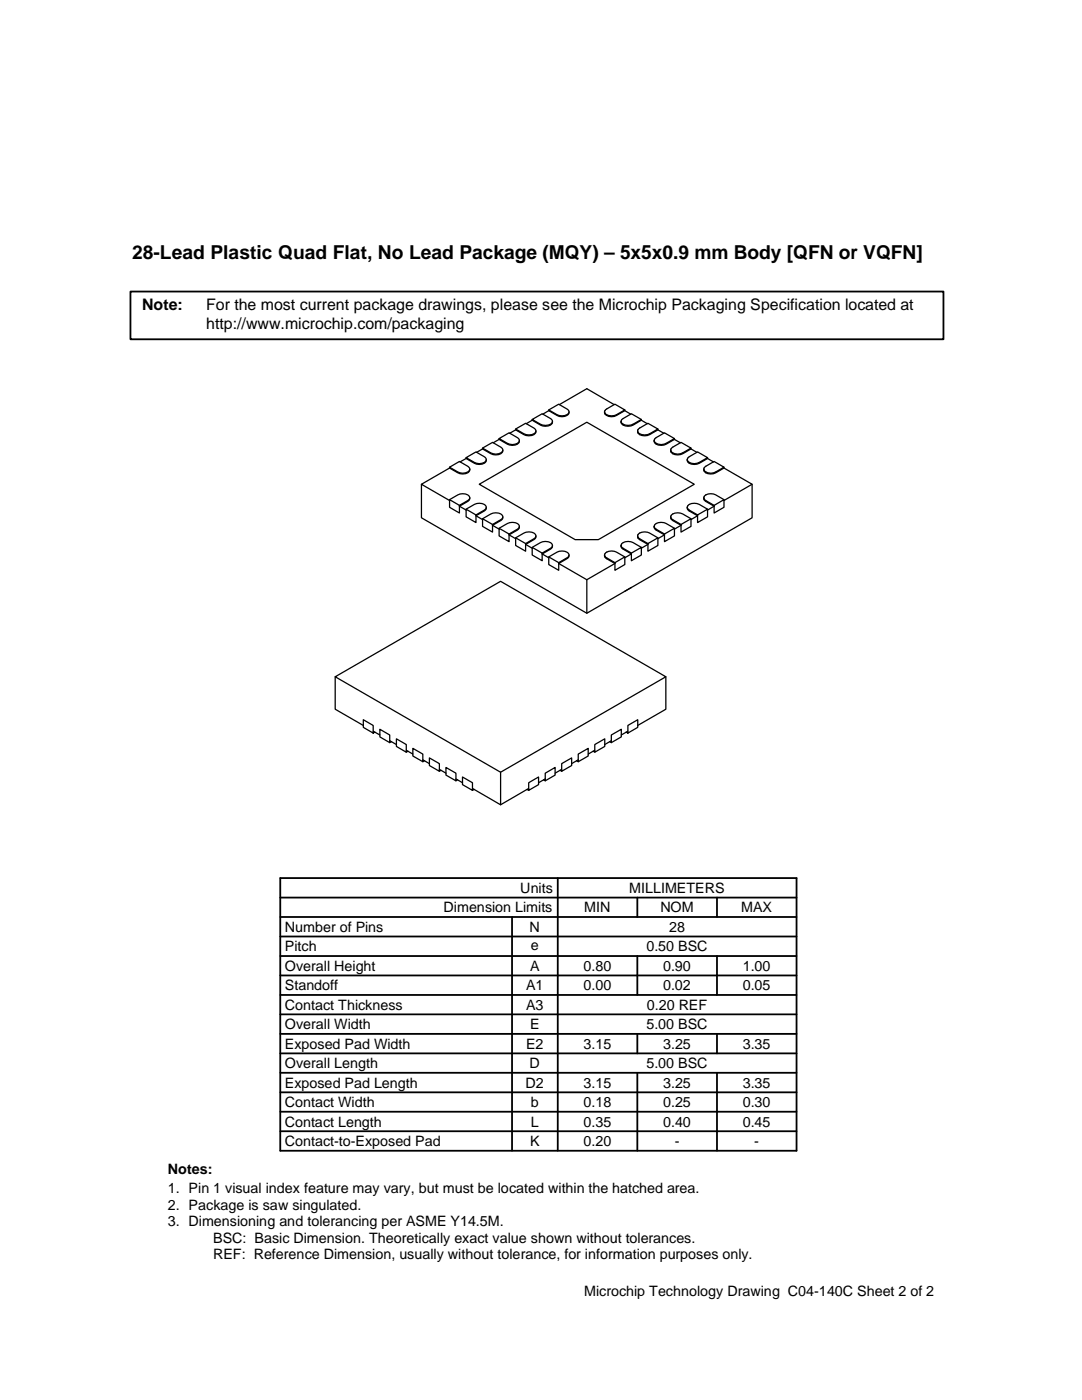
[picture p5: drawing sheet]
<svg xmlns="http://www.w3.org/2000/svg" width="216mm" height="279mm" viewBox="0 0 216 279" stroke-linecap="round" stroke-linejoin="round" font-family="sans-serif">
<g fill="none" stroke="#000" stroke-width=".25">
<path d="M84.1 96.6v6.7l33 19.1 33-19.1v-6.7M89.7 93.4l-5.6 3.2 5.6 3.3M89.7 99.7l2 1.2v1.5l-2-1.2zM89.7 99.7a3.3 3.3 0 0 1 3.6-.9 .6 .6 0 0 1 .4 .5 .6 .6 0 0 1-.4 .6l-1.6 1M89.7 93.2l2-1.1 1.6 .9a.6 .6 0 0 1 .4 .6 .6 .6 0 0 1-.4 .6 2.03 2.03 0 0 1-1.9 0zM89.7 93.2v.2a3.3 3.3 0 0 0 3.6 1l.3-.3 .1-.5M93 91.5l-1.2 .7M93 91.3l2-1.1 1.6 .9a.61 .61 0 0 1 .4 .6 .61 .61 0 0 1-.4 .6 2.03 2.03 0 0 1-1.9 0zM93 91.3v.2a3.3 3.3 0 0 0 3.6 1l.3-.3 .1-.5M93.7 99.3l-.2 .6-1.8 1.1 1.3 .8M95.6 96.6l21.5-12.3 21.4 12.3-19.1 11.1h-4.6zM96.3 89.6l-1.2 .7"/>
<path d="M96.3 89.4l2-1.1 1.6 .9a.61 .61 0 0 1 .4 .6 .61 .61 0 0 1-.4 .6 2.08 2.08 0 0 1-2 0zM96.3 89.4v.2a3.3 3.3 0 0 0 3.6 1l.3-.3 .1-.5M99.6 87.7l-1.2 .7M99.6 87.5l2-1.1 1.6 .9a.61 .61 0 0 1 .4 .6 .61 .61 0 0 1-.4 .6 2.08 2.08 0 0 1-2 0zM99.6 87.5v.2a3.3 3.3 0 0 0 3.6 .9l.3-.3 .1-.4M102.9 85.8l-1.2 .7M102.9 85.6l2-1.1 1.6 .9a.61 .61 0 0 1 .4 .6 .61 .61 0 0 1-.4 .6 2.24 2.24 0 0 1-2 0zM102.9 85.6v.2a3.3 3.3 0 0 0 3.6 .9l.3-.3 .1-.4M106.2 83.9l-1.2 .7M106.2 83.7l2-1.1 1.6 .9a.61 .61 0 0 1 .4 .6 .61 .61 0 0 1-.4 .6 2.24 2.24 0 0 1-2 0zM106.2 83.7v.2a3.3 3.3 0 0 0 3.6 .9l.4-.3v-.4M109.5 82l-1.2 .7"/>
<path d="M109.5 81.8l2-1.1 1.6 .9a.6 .6 0 0 1 .4 .6 .6 .6 0 0 1-.4 .6 2.2 2.2 0 0 1-2 0zM109.5 81.8v.2a3.5 3.5 0 0 0 3.2 1.1l.8-.5v-.4M120.9 81.7l1.8-1 2 1.1a3.3 3.3 0 0 1-3.6 1l-.4-.5zM122.6 80.8l-5.5-3.2-5.5 3.2M124.2 83.7l1.8-1.1 2 1.1a3.3 3.3 0 0 1-3.6 1l-.4-.5zM124.7 82l1.2 .7M124.7 81.8v.2a3.5 3.5 0 0 1-3.2 1.1l-.6-.3-.3-.6M127.5 85.6l1.8-1.1 2 1.1a3.3 3.3 0 0 1-3.7 1l-.3-.5zM128 83.9l1.2 .7M128 83.7v.2a3.5 3.5 0 0 1-3.2 1.1l-.8-.5-.1-.4M130.8 87.5l1.8-1.1 2 1.1a3.3 3.3 0 0 1-3.7 1l-.3-.4zM131.3 85.8l1.2 .7"/>
<path d="M131.3 85.6v.2a3.3 3.3 0 0 1-3.7 .9l-.3-.3-.1-.4M134.1 89.4l1.8-1.1 2 1.1a3.3 3.3 0 0 1-3.7 1l-.3-.4zM134.6 87.7l1.2 .7M134.6 87.5v.2a3.3 3.3 0 0 1-3.7 .9l-.3-.3-.1-.4M137.4 91.3l1.8-1.1 2 1.1a3.3 3.3 0 0 1-3.7 1l-.3-.4zM137.9 89.6l1.2 .7M137.9 89.4v.2a3.3 3.3 0 0 1-3.7 1l-.3-.3-.1-.5M140.4 99.3l.1-.2a1.86 1.86 0 0 1 2.3-.3l1.7 .9M140.4 99.3l.1 .3 .3 .3 1.7 1M140.4 99.3l.3 .6 1.8 1.1-1.3 .8M140.7 93.2l1.8-1.1 2 1.1a3.3 3.3 0 0 1-3.7 1l-.3-.4zM141.2 91.5l1.2 .7"/>
<path d="M141.2 91.3v.2a3.3 3.3 0 0 1-3.7 1l-.3-.3-.1-.5M144.5 93.4l5.6 3.2-5.6 3.3M144.5 93.2v.2a3.3 3.3 0 0 1-3.7 1l-.3-.3-.1-.5M93 101.6l2 1.2v1.5l-2-1.2zM93 101.6a3.3 3.3 0 0 1 3.6-.9 .61 .61 0 0 1 .4 .5 .61 .61 0 0 1-.4 .6l-1.6 1M96.3 103.5l2 1.2v1.5l-2-1.1zM96.3 103.5a3.3 3.3 0 0 1 3.6-.9 .61 .61 0 0 1 .4 .5 .61 .61 0 0 1-.4 .6l-1.6 1M97 101.2l-.2 .7-1.8 1 1.3 .8M99.6 105.4l2 1.2v1.5l-2-1.1zM99.6 105.4a3.3 3.3 0 0 1 3.6-.9 .61 .61 0 0 1 .4 .6 .61 .61 0 0 1-.4 .5l-1.6 1M100.3 103.1l-.2 .7-1.8 1 1.3 .8M102.9 107.3l2 1.2v1.5l-2-1.1z"/>
<path d="M102.9 107.3a3.3 3.3 0 0 1 3.6-.9 .61 .61 0 0 1 .4 .6 .61 .61 0 0 1-.4 .5l-1.6 1M103.6 105.1l-.2 .6-1.8 1 1.3 .8M106.2 109.2l2 1.2v1.5l-2-1.1zM106.2 109.2a3.3 3.3 0 0 1 3.6-.9 .61 .61 0 0 1 .4 .6 .61 .61 0 0 1-.4 .5l-1.6 1M106.9 107l-.2 .6-1.8 1 1.3 .8M109.5 111.1l2 1.2v1.5l-2-1.1zM109.5 111.1a3.3 3.3 0 0 1 3.6-.9 .6 .6 0 0 1 .4 .6 .6 .6 0 0 1-.4 .5l-1.6 1M110.2 108.9l-.2 .6-1.8 1.1 1.3 .7M113.5 110.8l-.2 .6-1.8 1.1 5.6 3.2 5.6-3.2-1.8-1.1-.3-.6M117.1 115.7v6.7M120.6 110.8l.1-.3a1.86 1.86 0 0 1 2.3-.3l1.7 .9M120.6 110.8l.3 .4 1.8 1.1"/>
<path d="M122.7 112.3l2-1.2v1.6l-2 1.1zM123.9 108.9l.1-.3a1.9 1.9 0 0 1 2.3-.3l1.7 .9M123.9 108.9l.3 .4 1.8 1.1M123.9 108.9l.3 .6 1.8 1.1-1.3 .7M126 110.4l2-1.2v1.6l-2 1.1zM126 117.2l-1.3 .8M127.2 107l.1-.3a1.9 1.9 0 0 1 2.3-.3l1.7 .9M127.2 107l.1 .3 .3 .2 1.7 1M127.2 107l.3 .6 1.8 1-1.3 .8M129.3 108.5l2-1.2v1.6l-2 1.1zM130.5 105.1l.1-.3a1.88 1.88 0 0 1 2.3-.3l1.7 .9M130.5 105.1l.1 .2 .3 .3 1.7 1"/>
<path d="M130.5 105.1l.3 .6 1.8 1-1.3 .8M132.6 106.6l2-1.2v1.6l-2 1.1zM133.8 103.1l.1-.2a1.88 1.88 0 0 1 2.3-.3l1.7 .9M133.8 103.1l.1 .3 .3 .3 1.7 1M133.8 103.1l.3 .7 1.8 1-1.3 .8M135.9 104.7l2-1.2v1.6l-2 1.1zM137.1 101.2l.1-.2a1.88 1.88 0 0 1 2.3-.3l1.7 .9M137.1 101.2l.1 .3 .3 .3 1.7 1M137.1 101.2l.3 .7 1.8 1-1.3 .8M139.2 102.8l2-1.2v1.5l-2 1.2zM142.5 100.9l2-1.2v1.5l-2 1.2zM66.9 135.1v6.4l5.6 3.3"/>
<path d="M66.9 135.1l33-19.1 33 19.1-33 19zM132.9 135.1v6.4l-5.6 3.3M74.5 145.9l1.3 .8M74.8 146.1l-.3 .2v-1.5l-2-1.2v1.6l2 1.1M75.8 145.5l2 1.2v1.5l-2-1.1zM77.8 147.8l1.3 .8M78.1 148l-.3 .2M79.1 147.4l2 1.2v1.5l-2-1.1zM81.1 149.7l1.3 .8M81.4 149.9l-.3 .2M82.4 149.4l2 1.1v1.5l-2-1.1zM84.4 151.6l1.3 .8"/>
<path d="M84.7 151.8l-.3 .2M85.7 151.3l2 1.1v1.5l-2-1.1zM87.7 153.5l1.3 .8M88 153.7l-.3 .2M89 153.2l2 1.1v1.5l-2-1.1zM91 155.4l1.3 .8M91.3 155.6l-.3 .2M92.3 155.1l2 1.1v1.5l-2-1.1zM94.3 157.4l5.6 3.2 5.6-3.2M94.6 157.5l-.3 .2M99.9 154.1v6.5M105.2 157.5l.3 .2"/>
<path d="M105.5 156.2l2-1.1v1.5l-2 1.1zM108.5 155.6l.3 .2M108.8 155.4l-1.3 .8M108.8 154.3l2-1.1v1.5l-2 1.1zM111.8 153.7l.3 .2M112.1 153.5l-1.3 .8M112.1 152.4l2-1.1v1.5l-2 1.1zM115.1 151.8l.3 .2M115.4 151.6l-1.3 .8M115.4 150.5l2-1.1v1.5l-2 1.1zM118.4 149.9l.3 .2M118.7 149.7l-1.3 .8"/>
<path d="M118.7 148.6l2-1.2v1.6l-2 1.1zM121.6 148l.4 .2M122 146.7l2-1.2v1.6l-2 1.1zM122 147.8l-1.3 .8M124.9 146.1l.4 .2v-1.5l2-1.2v1.6l-2 1.1M125.3 145.9l-1.3 .8"/>
</g>
<g fill="none" stroke="#000" stroke-width=".36">
<path d="M26 58.2h162.3v9.5h-162.3zM55.9 179.1h103M55.9 175.2h103v54.5h-103zM111.3 175.2v54.5M127.2 179.1v3.9M143.1 179.1v3.9M55.9 183h103M55.9 198.6h103M55.9 194.7h103M55.9 190.8h103M55.9 186.9h103M102.2 183v46.7"/>
<path d="M127.2 190.8v7.8M143.1 190.8v7.8M55.9 218h103M55.9 214.1h103M55.9 206.3h103M55.9 202.4h103M55.9 210.2h103M127.2 206.3v3.9M127.2 214.1v15.6M143.1 206.3v3.9M143.1 214.1v15.6M55.9 221.9h103"/>
<path d="M55.9 225.8h103"/>
</g>
<text font-size="3.8" x="26.4" y="51.7">28-Lead Plastic Quad Flat, No Lead Package (MQY) – 5x5x0.9 mm Body [QFN or VQFN]</text>
<g font-size="3.2">
<text x="28.4" y="62">Note:</text>
<text x="41.1" y="62">For the most current package drawings, please see the Microchip Packaging Specification located at</text>
<text x="41.1" y="65.6">http://www.microchip.com/packaging</text>
</g>
<g font-size="2.9">
<text x="103.8" y="178.2">Units</text>
<text x="125.5" y="178.2">MILLIMETERS</text>
<text x="56.8" y="186">Number of Pins</text>
<text x="88.5" y="182.1">Dimension Limits</text>
<text x="105.7" y="186">N</text>
<text x="116.6" y="182.1">MIN</text>
<text x="131.8" y="182.1">NOM</text>
<text x="133.5" y="186">28</text>
<text x="147.9" y="182.1">MAX</text>
<text x="56.8" y="189.9">Pitch</text>
<text x="105.9" y="189.6">e</text>
<text x="129" y="189.9">0.50 BSC</text>
<text x="56.8" y="193.8">Overall Height</text>
<text x="56.8" y="197.7">Standoff</text>
<text x="105" y="197.7">A1</text>
<text x="105.8" y="193.8">A</text>
<text x="116.4" y="197.7">0.00</text>
<text x="116.4" y="193.8">0.80</text>
<text x="132.3" y="197.7">0.02</text>
<text x="132.3" y="193.8">0.90</text>
<text x="148.2" y="197.7">0.05</text>
<text x="148.2" y="193.8">1.00</text>
<text x="56.8" y="201.5">Contact Thickness</text>
<text x="105" y="201.5">A3</text>
<text x="129.1" y="201.5">0.20 REF</text>
<text x="56.8" y="205.4">Overall Width</text>
<text x="56.8" y="209.3">Exposed Pad Width</text>
<text x="105" y="209.3">E2</text>
<text x="105.8" y="205.4">E</text>
<text x="116.4" y="209.3">3.15</text>
<text x="129" y="205.4">5.00 BSC</text>
<text x="132.3" y="209.3">3.25</text>
<text x="148.2" y="209.3">3.35</text>
<text x="56.8" y="213.2">Overall Length</text>
<text x="105.7" y="213.2">D</text>
<text x="129" y="213.2">5.00 BSC</text>
<text x="56.8" y="221">Contact Width</text>
<text x="56.8" y="217.1">Exposed Pad Length</text>
<text x="104.9" y="217.1">D2</text>
<text x="105.9" y="220.9">b</text>
<text x="116.4" y="221">0.18</text>
<text x="116.4" y="217.1">3.15</text>
<text x="132.3" y="217.1">3.25</text>
<text x="132.3" y="221">0.25</text>
<text x="148.2" y="217.1">3.35</text>
<text x="148.2" y="221">0.30</text>
<text x="56.8" y="224.9">Contact Length</text>
<text x="105.9" y="224.9">L</text>
<text x="116.4" y="224.9">0.35</text>
<text x="132.3" y="224.9">0.40</text>
<text x="148.2" y="224.9">0.45</text>
<text x="56.8" y="228.7">Contact-to-Exposed Pad</text>
<text x="105.8" y="228.7">K</text>
<text x="116.4" y="228.7">0.20</text>
<text x="134.6" y="228.7">-</text>
<text x="150.5" y="228.7">-</text>
<text x="33.5" y="234.2">Notes:</text>
<text x="33.5" y="238.1">1. Pin 1 visual index feature may vary, but must be located within the hatched area.</text>
<text x="33.5" y="244.8">3. Dimensioning and tolerancing per ASME Y14.5M.</text>
<text x="33.5" y="241.4">2. Package is saw singulated.</text>
<text x="42.5" y="248.1">BSC: Basic Dimension. Theoretically exact value shown without tolerances.</text>
<text x="42.5" y="251.4">REF: Reference Dimension, usually without tolerance, for information purposes only.</text>
<text x="116.6" y="258.7">Microchip Technology Drawing C04-140C Sheet 2 of 2</text>
</g>
</svg>
